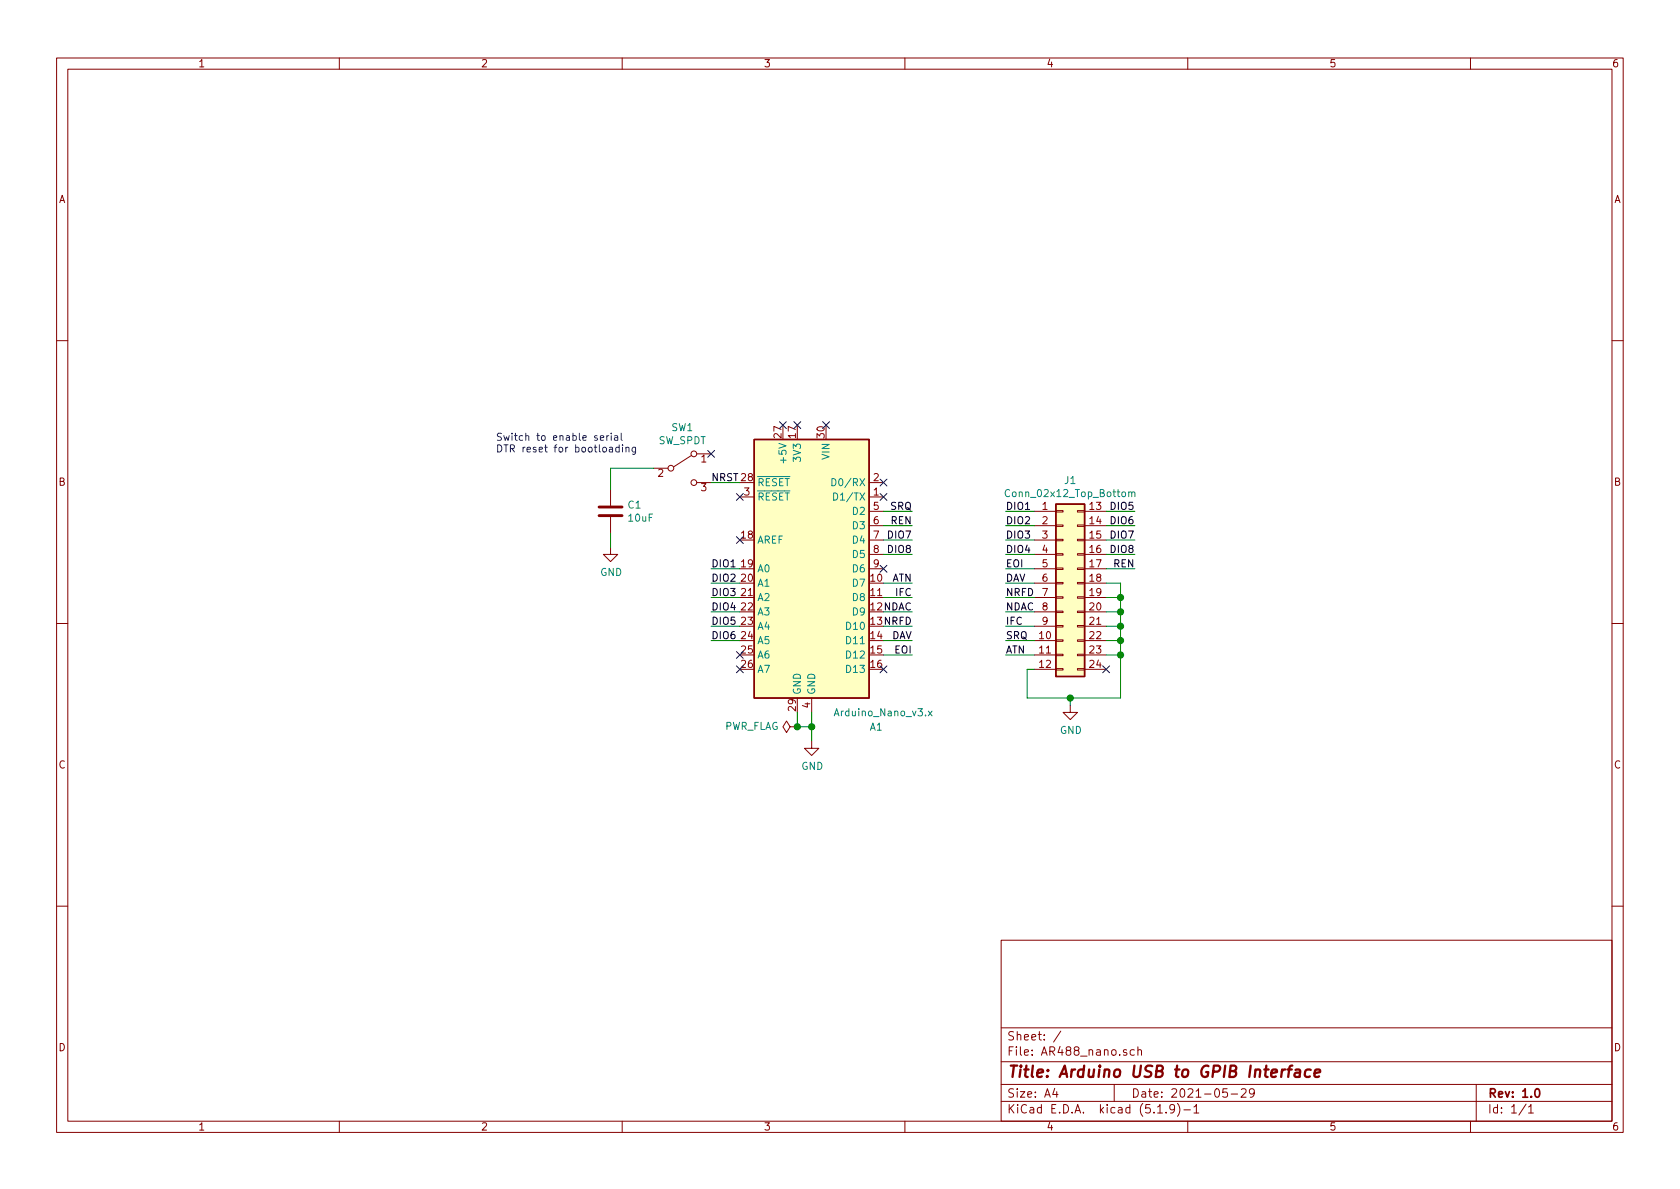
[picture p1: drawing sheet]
EESchema Schematic File Version 4
EELAYER 30 0
EELAYER END
$Descr A4 11693 8268
encoding utf-8
Sheet 1 1
Title "Arduino USB to GPIB Interface"
Date "2021-05-29"
Rev "1.0"
Comp ""
Comment1 ""
Comment2 ""
Comment3 ""
Comment4 ""
$EndDescr
Text Label 7000 3550 0    50   ~ 0
DIO1
Text Label 7000 3650 0    50   ~ 0
DIO2
Text Label 7000 3750 0    50   ~ 0
DIO3
Text Label 7000 3850 0    50   ~ 0
DIO4
Text Label 7900 3550 2    50   ~ 0
DIO5
Text Label 7900 3650 2    50   ~ 0
DIO6
Text Label 7900 3750 2    50   ~ 0
DIO7
Text Label 7900 3850 2    50   ~ 0
DIO8
Text Label 7000 4450 0    50   ~ 0
SRQ
Text Label 7900 3950 2    50   ~ 0
REN
Text Label 7000 4550 0    50   ~ 0
ATN
Text Label 7000 4350 0    50   ~ 0
IFC
Text Label 7000 4250 0    50   ~ 0
NDAC
Text Label 7000 4150 0    50   ~ 0
NRFD
Text Label 7000 3950 0    50   ~ 0
EOI
$Comp
L Connector_Generic:Conn_02x12_Top_Bottom J1
U 1 1
P 7400 4050
F 0 "J1" H 7450 4767 50  0000 C CNN
F 1 "Conn_02x12_Top_Bottom" H 7450 4676 50  0000 C CNN
F 2 "central_lib:PinHeader_2x12_P2.54mm_Vertical_Top_Bottom" H 7400 4050 50  0001 C CNN
F 3 "~" H 7400 4050 50  0001 C CNN
	1    7400 4050
	1    0    0    -1  
$EndComp
Text Label 7000 4050 0    50   ~ 0
DAV
Wire Wire Line
	7200 3550 7000 3550
Wire Wire Line
	7200 3650 7000 3650
Wire Wire Line
	7200 3750 7000 3750
Wire Wire Line
	7200 3850 7000 3850
Wire Wire Line
	7200 3950 7000 3950
Wire Wire Line
	7200 4050 7000 4050
Wire Wire Line
	7200 4150 7000 4150
Wire Wire Line
	7200 4250 7000 4250
Wire Wire Line
	7200 4350 7000 4350
Wire Wire Line
	7200 4450 7000 4450
Wire Wire Line
	7200 4550 7000 4550
$Comp
L power:GND #PWR03
U 1 1
P 7450 4900
F 0 "#PWR03" H 7450 4650 50  0001 C CNN
F 1 "GND" H 7455 4727 50  0000 C CNN
F 2 "" H 7450 4900 50  0001 C CNN
F 3 "" H 7450 4900 50  0001 C CNN
	1    7450 4900
	1    0    0    -1  
$EndComp
Wire Wire Line
	7200 4650 7150 4650
Wire Wire Line
	7150 4650 7150 4850
Wire Wire Line
	7700 4550 7800 4550
Wire Wire Line
	7700 4450 7800 4450
Wire Wire Line
	7800 4450 7800 4550
Connection ~ 7800 4550
Wire Wire Line
	7700 4350 7800 4350
Wire Wire Line
	7800 4350 7800 4450
Connection ~ 7800 4450
Wire Wire Line
	7700 4250 7800 4250
Wire Wire Line
	7800 4250 7800 4350
Connection ~ 7800 4350
Wire Wire Line
	7700 4150 7800 4150
Wire Wire Line
	7800 4150 7800 4250
Connection ~ 7800 4250
Wire Wire Line
	7700 4050 7800 4050
Wire Wire Line
	7800 4050 7800 4150
Connection ~ 7800 4150
Wire Wire Line
	7800 4550 7800 4850
NoConn ~ 7700 4650
Wire Wire Line
	7900 3950 7700 3950
Wire Wire Line
	7900 3850 7700 3850
Wire Wire Line
	7900 3750 7700 3750
Wire Wire Line
	7900 3650 7700 3650
Wire Wire Line
	7900 3550 7700 3550
Wire Wire Line
	7150 4850 7450 4850
Wire Wire Line
	7450 4900 7450 4850
Connection ~ 7450 4850
Wire Wire Line
	7450 4850 7800 4850
$Comp
L power:GND #PWR02
U 1 1
P 5650 5150
F 0 "#PWR02" H 5650 4900 50  0001 C CNN
F 1 "GND" H 5655 4977 50  0000 C CNN
F 2 "" H 5650 5150 50  0001 C CNN
F 3 "" H 5650 5150 50  0001 C CNN
	1    5650 5150
	1    0    0    -1  
$EndComp
Wire Wire Line
	5650 4950 5650 5050
Wire Wire Line
	5550 4950 5550 5050
Wire Wire Line
	5550 5050 5650 5050
Connection ~ 5650 5050
Wire Wire Line
	5650 5050 5650 5150
Text Label 6350 3650 2    50   ~ 0
REN
Text Label 6350 4050 2    50   ~ 0
ATN
Text Label 6350 4150 2    50   ~ 0
IFC
Text Label 6350 4250 2    50   ~ 0
NDAC
Text Label 6350 4350 2    50   ~ 0
NRFD
Text Label 6350 4450 2    50   ~ 0
DAV
Text Label 6350 4550 2    50   ~ 0
EOI
Text Label 4950 3950 0    50   ~ 0
DIO1
Text Label 4950 4050 0    50   ~ 0
DIO2
Text Label 4950 4150 0    50   ~ 0
DIO3
Text Label 4950 4250 0    50   ~ 0
DIO4
Text Label 4950 4350 0    50   ~ 0
DIO5
Text Label 4950 4450 0    50   ~ 0
DIO6
Text Label 6350 3750 2    50   ~ 0
DIO7
Text Label 6350 3850 2    50   ~ 0
DIO8
Text Label 6350 3550 2    50   ~ 0
SRQ
Wire Wire Line
	6350 3550 6150 3550
Wire Wire Line
	6350 3650 6150 3650
Wire Wire Line
	6350 3750 6150 3750
Wire Wire Line
	6350 3850 6150 3850
Wire Wire Line
	6350 4050 6150 4050
Wire Wire Line
	6350 4150 6150 4150
Wire Wire Line
	6350 4250 6150 4250
Wire Wire Line
	6350 4350 6150 4350
Wire Wire Line
	6350 4450 6150 4450
Wire Wire Line
	6350 4550 6150 4550
Wire Wire Line
	4950 4450 5150 4450
Wire Wire Line
	4950 4350 5150 4350
Wire Wire Line
	4950 4250 5150 4250
Wire Wire Line
	4950 4150 5150 4150
Wire Wire Line
	4950 4050 5150 4050
Wire Wire Line
	4950 3950 5150 3950
$Comp
L Switch:SW_SPDT SW1
U 1 1
P 4750 3250
F 0 "SW1" H 4750 3535 50  0000 C CNN
F 1 "SW_SPDT" H 4750 3444 50  0000 C CNN
F 2 "Button_Switch_THT:SW_Slide_1P2T_CK_OS102011MS2Q" H 4750 3250 50  0001 C CNN
F 3 "~" H 4750 3250 50  0001 C CNN
	1    4750 3250
	1    0    0    -1  
$EndComp
$Comp
L power:GND #PWR01
U 1 1
P 4250 3800
F 0 "#PWR01" H 4250 3550 50  0001 C CNN
F 1 "GND" H 4255 3627 50  0000 C CNN
F 2 "" H 4250 3800 50  0001 C CNN
F 3 "" H 4250 3800 50  0001 C CNN
	1    4250 3800
	1    0    0    -1  
$EndComp
$Comp
L Device:C C1
U 1 1
P 4250 3550
F 0 "C1" H 4365 3596 50  0000 L CNN
F 1 "10uF" H 4365 3505 50  0000 L CNN
F 2 "Capacitor_THT:C_Radial_D10.0mm_H12.5mm_P5.00mm" H 4288 3400 50  0001 C CNN
F 3 "~" H 4250 3550 50  0001 C CNN
	1    4250 3550
	1    0    0    -1  
$EndComp
Wire Wire Line
	4250 3800 4250 3700
Wire Wire Line
	4250 3400 4250 3250
Wire Wire Line
	4250 3250 4550 3250
NoConn ~ 4950 3150
Text Notes 3450 3150 0    50   ~ 0
Switch to enable serial\nDTR reset for bootloading\n
NoConn ~ 5450 2950
NoConn ~ 5550 2950
NoConn ~ 5750 2950
NoConn ~ 6150 3350
NoConn ~ 6150 3450
NoConn ~ 5150 3750
NoConn ~ 5150 4550
NoConn ~ 5150 4650
NoConn ~ 6150 4650
NoConn ~ 6150 3950
$Comp
L power:PWR_FLAG #FLG0101
U 1 1
P 5550 5050
F 0 "#FLG0101" H 5550 5125 50  0001 C CNN
F 1 "PWR_FLAG" V 5550 5177 50  0000 L CNN
F 2 "" H 5550 5050 50  0001 C CNN
F 3 "~" H 5550 5050 50  0001 C CNN
	1    5550 5050
	0    -1   -1   0   
$EndComp
Connection ~ 5550 5050
Text Label 4950 3350 0    50   ~ 0
NRST
$Comp
L MCU_Module:Arduino_Nano_v3.x A1
U 1 1
P 5650 3950
F 0 "A1" H 5200 2850 50  0000 C CNN
F 1 "Arduino_Nano_v3.x" H 5150 2950 50  0000 C CNN
F 2 "Module:Arduino_Nano" H 5650 3950 50  0001 C CIN
F 3 "http://www.mouser.com/pdfdocs/Gravitech_Arduino_Nano3_0.pdf" H 5650 3950 50  0001 C CNN
	1    5650 3950
	-1   0    0    -1  
$EndComp
Wire Wire Line
	4950 3350 5150 3350
NoConn ~ 5150 3450
$EndSCHEMATC
